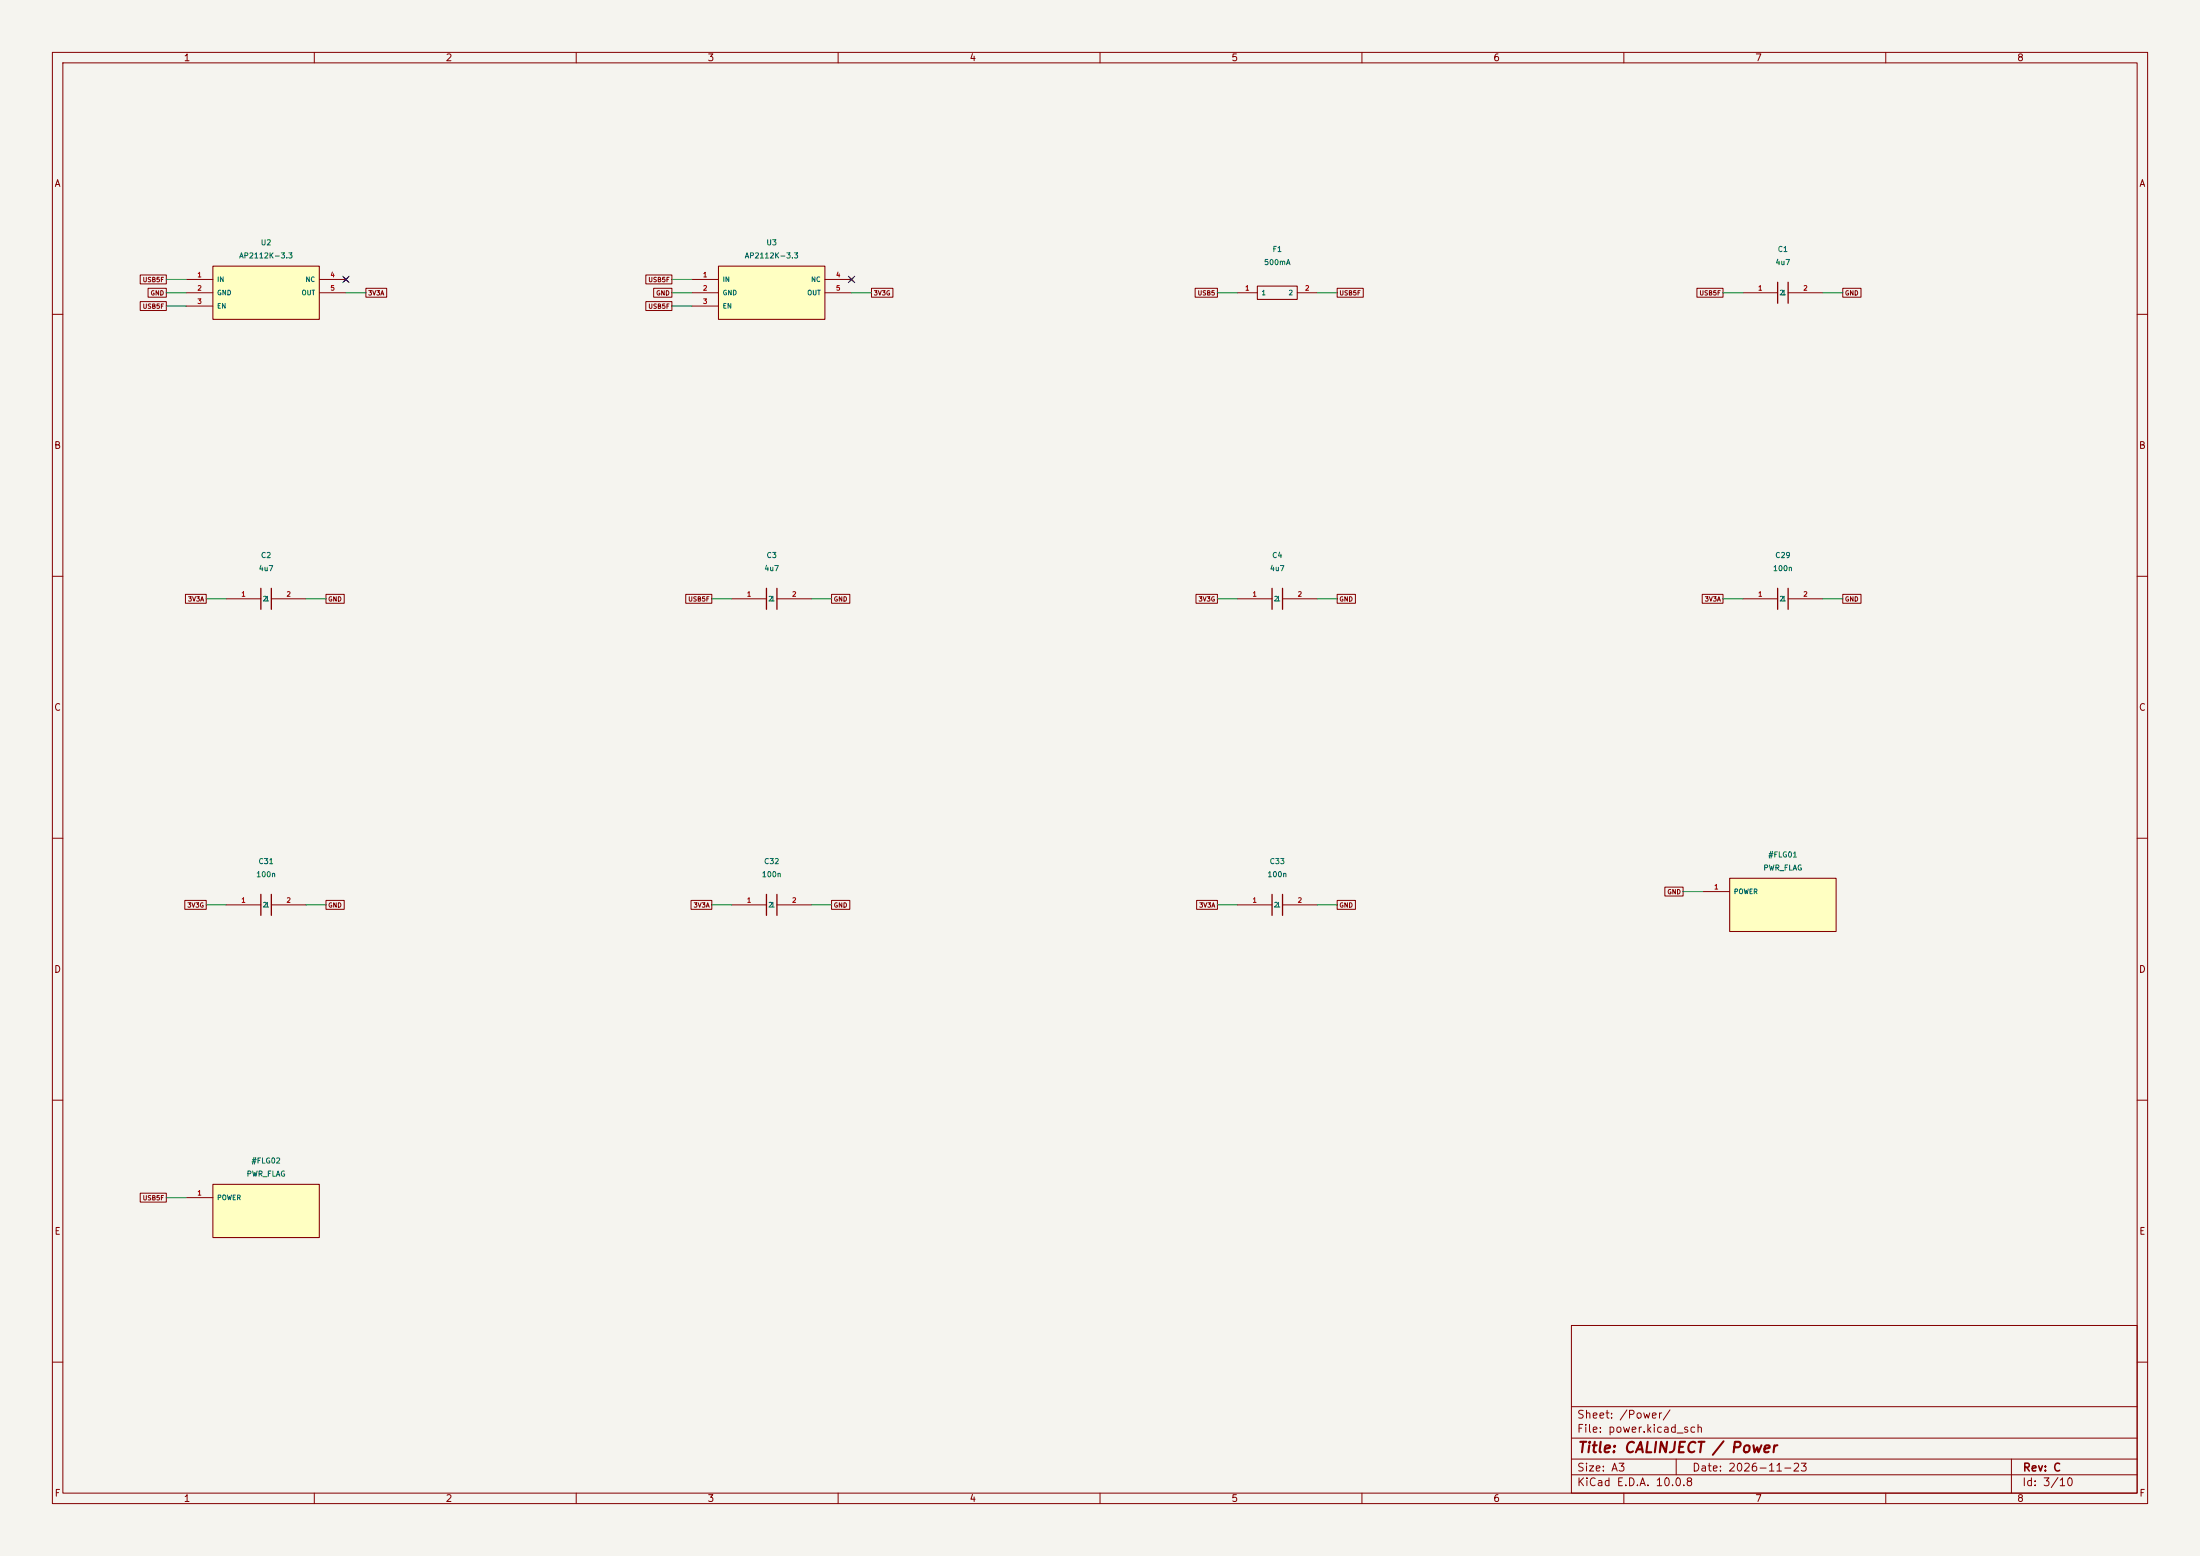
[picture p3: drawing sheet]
(kicad_sch (version 20250114) (generator "eeschema") (paper "A3") (title_block (title "CALINJECT / Power") (date "2026-11-23") (rev "C"))
(lib_symbols (symbol "Calinject:U2" (pin_names (offset 0.7)) (in_bom yes) (on_board yes)
(property "Reference" "U" (at 0 7.62 0) (effects (font (size 1.0 1.0))))
(property "Value" "AP2112K-3.3" (at 0 10.16 0) (effects (font (size 1.0 1.0))))
(symbol "U2_0_1" (rectangle (start -10.16 -5.08) (end 10.16 5.08) (stroke (width 0.2) (type default)) (fill (type background))))
(symbol "U2_1_1"
(pin power_in line (at -15.24 2.54 0) (length 5.08) (name "IN" (effects (font (size .9 .9)))) (number "1" (effects (font (size .9 .9)))))
(pin power_in line (at -15.24 0.0 0) (length 5.08) (name "GND" (effects (font (size .9 .9)))) (number "2" (effects (font (size .9 .9)))))
(pin passive line (at -15.24 -2.54 0) (length 5.08) (name "EN" (effects (font (size .9 .9)))) (number "3" (effects (font (size .9 .9)))))
(pin no_connect line (at 15.24 2.54 180) (length 5.08) (name "NC" (effects (font (size .9 .9)))) (number "4" (effects (font (size .9 .9)))))
(pin power_out line (at 15.24 0.0 180) (length 5.08) (name "OUT" (effects (font (size .9 .9)))) (number "5" (effects (font (size .9 .9)))))))
(symbol "Calinject:U3" (pin_names (offset 0.7)) (in_bom yes) (on_board yes)
(property "Reference" "U" (at 0 7.62 0) (effects (font (size 1.0 1.0))))
(property "Value" "AP2112K-3.3" (at 0 10.16 0) (effects (font (size 1.0 1.0))))
(symbol "U3_0_1" (rectangle (start -10.16 -5.08) (end 10.16 5.08) (stroke (width 0.2) (type default)) (fill (type background))))
(symbol "U3_1_1"
(pin power_in line (at -15.24 2.54 0) (length 5.08) (name "IN" (effects (font (size .9 .9)))) (number "1" (effects (font (size .9 .9)))))
(pin power_in line (at -15.24 0.0 0) (length 5.08) (name "GND" (effects (font (size .9 .9)))) (number "2" (effects (font (size .9 .9)))))
(pin passive line (at -15.24 -2.54 0) (length 5.08) (name "EN" (effects (font (size .9 .9)))) (number "3" (effects (font (size .9 .9)))))
(pin no_connect line (at 15.24 2.54 180) (length 5.08) (name "NC" (effects (font (size .9 .9)))) (number "4" (effects (font (size .9 .9)))))
(pin power_out line (at 15.24 0.0 180) (length 5.08) (name "OUT" (effects (font (size .9 .9)))) (number "5" (effects (font (size .9 .9)))))))
(symbol "Calinject:F1" (pin_names (offset 0.7)) (in_bom yes) (on_board yes)
(property "Reference" "F" (at 0 6.35 0) (effects (font (size 1.0 1.0))))
(property "Value" "500mA" (at 0 8.89 0) (effects (font (size 1.0 1.0))))
(symbol "F1_0_1" (rectangle (start -3.81 -1.27) (end 3.81 1.27) (stroke (width 0.2) (type default)) (fill (type none))))
(symbol "F1_1_1"
(pin passive line (at -7.62 0 0) (length 3.81) (name "1" (effects (font (size .9 .9)))) (number "1" (effects (font (size .9 .9)))))
(pin passive line (at 7.62 0 180) (length 3.81) (name "2" (effects (font (size .9 .9)))) (number "2" (effects (font (size .9 .9)))))))
(symbol "Calinject:C1" (pin_names (offset 0.7)) (in_bom yes) (on_board yes)
(property "Reference" "C" (at 0 6.35 0) (effects (font (size 1.0 1.0))))
(property "Value" "4u7" (at 0 8.89 0) (effects (font (size 1.0 1.0))))
(symbol "C1_0_1" (polyline (pts (xy -1 -2) (xy -1 2)) (stroke (width 0.25) (type default)) (fill (type none))) (polyline (pts (xy 1 -2) (xy 1 2)) (stroke (width 0.25) (type default)) (fill (type none))))
(symbol "C1_1_1"
(pin passive line (at -7.62 0 0) (length 6.62) (name "1" (effects (font (size .9 .9)))) (number "1" (effects (font (size .9 .9)))))
(pin passive line (at 7.62 0 180) (length 6.62) (name "2" (effects (font (size .9 .9)))) (number "2" (effects (font (size .9 .9)))))))
(symbol "Calinject:C2" (pin_names (offset 0.7)) (in_bom yes) (on_board yes)
(property "Reference" "C" (at 0 6.35 0) (effects (font (size 1.0 1.0))))
(property "Value" "4u7" (at 0 8.89 0) (effects (font (size 1.0 1.0))))
(symbol "C2_0_1" (polyline (pts (xy -1 -2) (xy -1 2)) (stroke (width 0.25) (type default)) (fill (type none))) (polyline (pts (xy 1 -2) (xy 1 2)) (stroke (width 0.25) (type default)) (fill (type none))))
(symbol "C2_1_1"
(pin passive line (at -7.62 0 0) (length 6.62) (name "1" (effects (font (size .9 .9)))) (number "1" (effects (font (size .9 .9)))))
(pin passive line (at 7.62 0 180) (length 6.62) (name "2" (effects (font (size .9 .9)))) (number "2" (effects (font (size .9 .9)))))))
(symbol "Calinject:C3" (pin_names (offset 0.7)) (in_bom yes) (on_board yes)
(property "Reference" "C" (at 0 6.35 0) (effects (font (size 1.0 1.0))))
(property "Value" "4u7" (at 0 8.89 0) (effects (font (size 1.0 1.0))))
(symbol "C3_0_1" (polyline (pts (xy -1 -2) (xy -1 2)) (stroke (width 0.25) (type default)) (fill (type none))) (polyline (pts (xy 1 -2) (xy 1 2)) (stroke (width 0.25) (type default)) (fill (type none))))
(symbol "C3_1_1"
(pin passive line (at -7.62 0 0) (length 6.62) (name "1" (effects (font (size .9 .9)))) (number "1" (effects (font (size .9 .9)))))
(pin passive line (at 7.62 0 180) (length 6.62) (name "2" (effects (font (size .9 .9)))) (number "2" (effects (font (size .9 .9)))))))
(symbol "Calinject:C4" (pin_names (offset 0.7)) (in_bom yes) (on_board yes)
(property "Reference" "C" (at 0 6.35 0) (effects (font (size 1.0 1.0))))
(property "Value" "4u7" (at 0 8.89 0) (effects (font (size 1.0 1.0))))
(symbol "C4_0_1" (polyline (pts (xy -1 -2) (xy -1 2)) (stroke (width 0.25) (type default)) (fill (type none))) (polyline (pts (xy 1 -2) (xy 1 2)) (stroke (width 0.25) (type default)) (fill (type none))))
(symbol "C4_1_1"
(pin passive line (at -7.62 0 0) (length 6.62) (name "1" (effects (font (size .9 .9)))) (number "1" (effects (font (size .9 .9)))))
(pin passive line (at 7.62 0 180) (length 6.62) (name "2" (effects (font (size .9 .9)))) (number "2" (effects (font (size .9 .9)))))))
(symbol "Calinject:C29" (pin_names (offset 0.7)) (in_bom yes) (on_board yes)
(property "Reference" "C" (at 0 6.35 0) (effects (font (size 1.0 1.0))))
(property "Value" "100n" (at 0 8.89 0) (effects (font (size 1.0 1.0))))
(symbol "C29_0_1" (polyline (pts (xy -1 -2) (xy -1 2)) (stroke (width 0.25) (type default)) (fill (type none))) (polyline (pts (xy 1 -2) (xy 1 2)) (stroke (width 0.25) (type default)) (fill (type none))))
(symbol "C29_1_1"
(pin passive line (at -7.62 0 0) (length 6.62) (name "1" (effects (font (size .9 .9)))) (number "1" (effects (font (size .9 .9)))))
(pin passive line (at 7.62 0 180) (length 6.62) (name "2" (effects (font (size .9 .9)))) (number "2" (effects (font (size .9 .9)))))))
(symbol "Calinject:C31" (pin_names (offset 0.7)) (in_bom yes) (on_board yes)
(property "Reference" "C" (at 0 6.35 0) (effects (font (size 1.0 1.0))))
(property "Value" "100n" (at 0 8.89 0) (effects (font (size 1.0 1.0))))
(symbol "C31_0_1" (polyline (pts (xy -1 -2) (xy -1 2)) (stroke (width 0.25) (type default)) (fill (type none))) (polyline (pts (xy 1 -2) (xy 1 2)) (stroke (width 0.25) (type default)) (fill (type none))))
(symbol "C31_1_1"
(pin passive line (at -7.62 0 0) (length 6.62) (name "1" (effects (font (size .9 .9)))) (number "1" (effects (font (size .9 .9)))))
(pin passive line (at 7.62 0 180) (length 6.62) (name "2" (effects (font (size .9 .9)))) (number "2" (effects (font (size .9 .9)))))))
(symbol "Calinject:C32" (pin_names (offset 0.7)) (in_bom yes) (on_board yes)
(property "Reference" "C" (at 0 6.35 0) (effects (font (size 1.0 1.0))))
(property "Value" "100n" (at 0 8.89 0) (effects (font (size 1.0 1.0))))
(symbol "C32_0_1" (polyline (pts (xy -1 -2) (xy -1 2)) (stroke (width 0.25) (type default)) (fill (type none))) (polyline (pts (xy 1 -2) (xy 1 2)) (stroke (width 0.25) (type default)) (fill (type none))))
(symbol "C32_1_1"
(pin passive line (at -7.62 0 0) (length 6.62) (name "1" (effects (font (size .9 .9)))) (number "1" (effects (font (size .9 .9)))))
(pin passive line (at 7.62 0 180) (length 6.62) (name "2" (effects (font (size .9 .9)))) (number "2" (effects (font (size .9 .9)))))))
(symbol "Calinject:C33" (pin_names (offset 0.7)) (in_bom yes) (on_board yes)
(property "Reference" "C" (at 0 6.35 0) (effects (font (size 1.0 1.0))))
(property "Value" "100n" (at 0 8.89 0) (effects (font (size 1.0 1.0))))
(symbol "C33_0_1" (polyline (pts (xy -1 -2) (xy -1 2)) (stroke (width 0.25) (type default)) (fill (type none))) (polyline (pts (xy 1 -2) (xy 1 2)) (stroke (width 0.25) (type default)) (fill (type none))))
(symbol "C33_1_1"
(pin passive line (at -7.62 0 0) (length 6.62) (name "1" (effects (font (size .9 .9)))) (number "1" (effects (font (size .9 .9)))))
(pin passive line (at 7.62 0 180) (length 6.62) (name "2" (effects (font (size .9 .9)))) (number "2" (effects (font (size .9 .9)))))))
(symbol "Calinject:#FLG01" (pin_names (offset 0.7)) (in_bom no) (on_board no)
(property "Reference" "#" (at 0 7.62 0) (effects (font (size 1.0 1.0))))
(property "Value" "PWR_FLAG" (at 0 10.16 0) (effects (font (size 1.0 1.0))))
(symbol "#FLG01_0_1" (rectangle (start -10.16 -5.08) (end 10.16 5.08) (stroke (width 0.2) (type default)) (fill (type background))))
(symbol "#FLG01_1_1"
(pin power_out line (at -15.24 2.54 0) (length 5.08) (name "POWER" (effects (font (size .9 .9)))) (number "1" (effects (font (size .9 .9)))))))
(symbol "Calinject:#FLG02" (pin_names (offset 0.7)) (in_bom no) (on_board no)
(property "Reference" "#" (at 0 7.62 0) (effects (font (size 1.0 1.0))))
(property "Value" "PWR_FLAG" (at 0 10.16 0) (effects (font (size 1.0 1.0))))
(symbol "#FLG02_0_1" (rectangle (start -10.16 -5.08) (end 10.16 5.08) (stroke (width 0.2) (type default)) (fill (type background))))
(symbol "#FLG02_1_1"
(pin power_out line (at -15.24 2.54 0) (length 5.08) (name "POWER" (effects (font (size .9 .9)))) (number "1" (effects (font (size .9 .9))))))))
(symbol (lib_id "Calinject:U2") (at 50.8 55.88 0) (unit 1) (in_bom yes) (on_board yes) (dnp no)
(property "Reference" "U2" (at 50.8 46.300000000000004 0) (effects (font (size 1 1))))
(property "Value" "AP2112K-3.3" (at 50.8 48.800000000000004 0) (effects (font (size 1 1))))
(property "Footprint" "Calinject:SOT23_5_U2" (at 50.8 62.96 0) (effects (font (size 1 1)) (hide yes)))
(pin "1")
(pin "2")
(pin "3")
(pin "4")
(pin "5"))
(wire (pts (xy 35.559999999999995 53.34) (xy 31.749999999999996 53.34)) (stroke (width 0) (type default)))
(global_label "USB5F" (shape passive) (at 31.749999999999996 53.34 0) (effects (font (size .85 .85)) (justify right)))
(wire (pts (xy 35.559999999999995 55.88) (xy 31.749999999999996 55.88)) (stroke (width 0) (type default)))
(global_label "GND" (shape passive) (at 31.749999999999996 55.88 0) (effects (font (size .85 .85)) (justify right)))
(wire (pts (xy 35.559999999999995 58.42) (xy 31.749999999999996 58.42)) (stroke (width 0) (type default)))
(global_label "USB5F" (shape passive) (at 31.749999999999996 58.42 0) (effects (font (size .85 .85)) (justify right)))
(no_connect (at 66.03999999999999 53.34))
(wire (pts (xy 66.03999999999999 55.88) (xy 69.85 55.88)) (stroke (width 0) (type default)))
(global_label "3V3A" (shape passive) (at 69.85 55.88 180) (effects (font (size .85 .85)) (justify left)))
(symbol (lib_id "Calinject:U3") (at 147.32 55.88 0) (unit 1) (in_bom yes) (on_board yes) (dnp no)
(property "Reference" "U3" (at 147.32 46.300000000000004 0) (effects (font (size 1 1))))
(property "Value" "AP2112K-3.3" (at 147.32 48.800000000000004 0) (effects (font (size 1 1))))
(property "Footprint" "Calinject:SOT23_5_U3" (at 147.32 62.96 0) (effects (font (size 1 1)) (hide yes)))
(pin "1")
(pin "2")
(pin "3")
(pin "4")
(pin "5"))
(wire (pts (xy 132.07999999999998 53.34) (xy 128.26999999999998 53.34)) (stroke (width 0) (type default)))
(global_label "USB5F" (shape passive) (at 128.26999999999998 53.34 0) (effects (font (size .85 .85)) (justify right)))
(wire (pts (xy 132.07999999999998 55.88) (xy 128.26999999999998 55.88)) (stroke (width 0) (type default)))
(global_label "GND" (shape passive) (at 128.26999999999998 55.88 0) (effects (font (size .85 .85)) (justify right)))
(wire (pts (xy 132.07999999999998 58.42) (xy 128.26999999999998 58.42)) (stroke (width 0) (type default)))
(global_label "USB5F" (shape passive) (at 128.26999999999998 58.42 0) (effects (font (size .85 .85)) (justify right)))
(no_connect (at 162.56 53.34))
(wire (pts (xy 162.56 55.88) (xy 166.37 55.88)) (stroke (width 0) (type default)))
(global_label "3V3G" (shape passive) (at 166.37 55.88 180) (effects (font (size .85 .85)) (justify left)))
(symbol (lib_id "Calinject:F1") (at 243.83999999999997 55.88 0) (unit 1) (in_bom yes) (on_board yes) (dnp no)
(property "Reference" "F1" (at 243.83999999999997 47.57 0) (effects (font (size 1 1))))
(property "Value" "500mA" (at 243.83999999999997 50.07 0) (effects (font (size 1 1))))
(property "Footprint" "Calinject:F_1206_F1" (at 243.83999999999997 61.690000000000005 0) (effects (font (size 1 1)) (hide yes)))
(pin "1")
(pin "2"))
(wire (pts (xy 236.21999999999997 55.88) (xy 232.40999999999997 55.88)) (stroke (width 0) (type default)))
(global_label "USB5" (shape passive) (at 232.40999999999997 55.88 0) (effects (font (size .85 .85)) (justify right)))
(wire (pts (xy 251.45999999999998 55.88) (xy 255.26999999999998 55.88)) (stroke (width 0) (type default)))
(global_label "USB5F" (shape passive) (at 255.26999999999998 55.88 180) (effects (font (size .85 .85)) (justify left)))
(symbol (lib_id "Calinject:C1") (at 340.36 55.88 0) (unit 1) (in_bom yes) (on_board yes) (dnp no)
(property "Reference" "C1" (at 340.36 47.57 0) (effects (font (size 1 1))))
(property "Value" "4u7" (at 340.36 50.07 0) (effects (font (size 1 1))))
(property "Footprint" "Calinject:C_0603_C1" (at 340.36 61.690000000000005 0) (effects (font (size 1 1)) (hide yes)))
(pin "1")
(pin "2"))
(wire (pts (xy 332.74 55.88) (xy 328.93 55.88)) (stroke (width 0) (type default)))
(global_label "USB5F" (shape passive) (at 328.93 55.88 0) (effects (font (size .85 .85)) (justify right)))
(wire (pts (xy 347.98 55.88) (xy 351.79 55.88)) (stroke (width 0) (type default)))
(global_label "GND" (shape passive) (at 351.79 55.88 180) (effects (font (size .85 .85)) (justify left)))
(symbol (lib_id "Calinject:C2") (at 50.8 114.30000000000001 0) (unit 1) (in_bom yes) (on_board yes) (dnp no)
(property "Reference" "C2" (at 50.8 105.99000000000001 0) (effects (font (size 1 1))))
(property "Value" "4u7" (at 50.8 108.49000000000001 0) (effects (font (size 1 1))))
(property "Footprint" "Calinject:C_0603_C2" (at 50.8 120.11000000000001 0) (effects (font (size 1 1)) (hide yes)))
(pin "1")
(pin "2"))
(wire (pts (xy 43.18 114.30000000000001) (xy 39.37 114.30000000000001)) (stroke (width 0) (type default)))
(global_label "3V3A" (shape passive) (at 39.37 114.30000000000001 0) (effects (font (size .85 .85)) (justify right)))
(wire (pts (xy 58.419999999999995 114.30000000000001) (xy 62.23 114.30000000000001)) (stroke (width 0) (type default)))
(global_label "GND" (shape passive) (at 62.23 114.30000000000001 180) (effects (font (size .85 .85)) (justify left)))
(symbol (lib_id "Calinject:C3") (at 147.32 114.30000000000001 0) (unit 1) (in_bom yes) (on_board yes) (dnp no)
(property "Reference" "C3" (at 147.32 105.99000000000001 0) (effects (font (size 1 1))))
(property "Value" "4u7" (at 147.32 108.49000000000001 0) (effects (font (size 1 1))))
(property "Footprint" "Calinject:C_0603_C3" (at 147.32 120.11000000000001 0) (effects (font (size 1 1)) (hide yes)))
(pin "1")
(pin "2"))
(wire (pts (xy 139.7 114.30000000000001) (xy 135.89 114.30000000000001)) (stroke (width 0) (type default)))
(global_label "USB5F" (shape passive) (at 135.89 114.30000000000001 0) (effects (font (size .85 .85)) (justify right)))
(wire (pts (xy 154.94 114.30000000000001) (xy 158.75 114.30000000000001)) (stroke (width 0) (type default)))
(global_label "GND" (shape passive) (at 158.75 114.30000000000001 180) (effects (font (size .85 .85)) (justify left)))
(symbol (lib_id "Calinject:C4") (at 243.83999999999997 114.30000000000001 0) (unit 1) (in_bom yes) (on_board yes) (dnp no)
(property "Reference" "C4" (at 243.83999999999997 105.99000000000001 0) (effects (font (size 1 1))))
(property "Value" "4u7" (at 243.83999999999997 108.49000000000001 0) (effects (font (size 1 1))))
(property "Footprint" "Calinject:C_0603_C4" (at 243.83999999999997 120.11000000000001 0) (effects (font (size 1 1)) (hide yes)))
(pin "1")
(pin "2"))
(wire (pts (xy 236.21999999999997 114.30000000000001) (xy 232.40999999999997 114.30000000000001)) (stroke (width 0) (type default)))
(global_label "3V3G" (shape passive) (at 232.40999999999997 114.30000000000001 0) (effects (font (size .85 .85)) (justify right)))
(wire (pts (xy 251.45999999999998 114.30000000000001) (xy 255.26999999999998 114.30000000000001)) (stroke (width 0) (type default)))
(global_label "GND" (shape passive) (at 255.26999999999998 114.30000000000001 180) (effects (font (size .85 .85)) (justify left)))
(symbol (lib_id "Calinject:C29") (at 340.36 114.30000000000001 0) (unit 1) (in_bom yes) (on_board yes) (dnp no)
(property "Reference" "C29" (at 340.36 105.99000000000001 0) (effects (font (size 1 1))))
(property "Value" "100n" (at 340.36 108.49000000000001 0) (effects (font (size 1 1))))
(property "Footprint" "Calinject:C_0603_C29" (at 340.36 120.11000000000001 0) (effects (font (size 1 1)) (hide yes)))
(pin "1")
(pin "2"))
(wire (pts (xy 332.74 114.30000000000001) (xy 328.93 114.30000000000001)) (stroke (width 0) (type default)))
(global_label "3V3A" (shape passive) (at 328.93 114.30000000000001 0) (effects (font (size .85 .85)) (justify right)))
(wire (pts (xy 347.98 114.30000000000001) (xy 351.79 114.30000000000001)) (stroke (width 0) (type default)))
(global_label "GND" (shape passive) (at 351.79 114.30000000000001 180) (effects (font (size .85 .85)) (justify left)))
(symbol (lib_id "Calinject:C31") (at 50.8 172.72 0) (unit 1) (in_bom yes) (on_board yes) (dnp no)
(property "Reference" "C31" (at 50.8 164.41 0) (effects (font (size 1 1))))
(property "Value" "100n" (at 50.8 166.91 0) (effects (font (size 1 1))))
(property "Footprint" "Calinject:C_0603_C31" (at 50.8 178.53 0) (effects (font (size 1 1)) (hide yes)))
(pin "1")
(pin "2"))
(wire (pts (xy 43.18 172.72) (xy 39.37 172.72)) (stroke (width 0) (type default)))
(global_label "3V3G" (shape passive) (at 39.37 172.72 0) (effects (font (size .85 .85)) (justify right)))
(wire (pts (xy 58.419999999999995 172.72) (xy 62.23 172.72)) (stroke (width 0) (type default)))
(global_label "GND" (shape passive) (at 62.23 172.72 180) (effects (font (size .85 .85)) (justify left)))
(symbol (lib_id "Calinject:C32") (at 147.32 172.72 0) (unit 1) (in_bom yes) (on_board yes) (dnp no)
(property "Reference" "C32" (at 147.32 164.41 0) (effects (font (size 1 1))))
(property "Value" "100n" (at 147.32 166.91 0) (effects (font (size 1 1))))
(property "Footprint" "Calinject:C_0603_C32" (at 147.32 178.53 0) (effects (font (size 1 1)) (hide yes)))
(pin "1")
(pin "2"))
(wire (pts (xy 139.7 172.72) (xy 135.89 172.72)) (stroke (width 0) (type default)))
(global_label "3V3A" (shape passive) (at 135.89 172.72 0) (effects (font (size .85 .85)) (justify right)))
(wire (pts (xy 154.94 172.72) (xy 158.75 172.72)) (stroke (width 0) (type default)))
(global_label "GND" (shape passive) (at 158.75 172.72 180) (effects (font (size .85 .85)) (justify left)))
(symbol (lib_id "Calinject:C33") (at 243.83999999999997 172.72 0) (unit 1) (in_bom yes) (on_board yes) (dnp no)
(property "Reference" "C33" (at 243.83999999999997 164.41 0) (effects (font (size 1 1))))
(property "Value" "100n" (at 243.83999999999997 166.91 0) (effects (font (size 1 1))))
(property "Footprint" "Calinject:C_0603_C33" (at 243.83999999999997 178.53 0) (effects (font (size 1 1)) (hide yes)))
(pin "1")
(pin "2"))
(wire (pts (xy 236.21999999999997 172.72) (xy 232.40999999999997 172.72)) (stroke (width 0) (type default)))
(global_label "3V3A" (shape passive) (at 232.40999999999997 172.72 0) (effects (font (size .85 .85)) (justify right)))
(wire (pts (xy 251.45999999999998 172.72) (xy 255.26999999999998 172.72)) (stroke (width 0) (type default)))
(global_label "GND" (shape passive) (at 255.26999999999998 172.72 180) (effects (font (size .85 .85)) (justify left)))
(symbol (lib_id "Calinject:#FLG01") (at 340.36 172.72 0) (unit 1) (in_bom no) (on_board no) (dnp no)
(property "Reference" "#FLG01" (at 340.36 163.14 0) (effects (font (size 1 1))))
(property "Value" "PWR_FLAG" (at 340.36 165.64 0) (effects (font (size 1 1))))
(property "Footprint" "" (at 340.36 179.8 0) (effects (font (size 1 1)) (hide yes)))
(pin "1"))
(wire (pts (xy 325.12 170.18) (xy 321.31 170.18)) (stroke (width 0) (type default)))
(global_label "GND" (shape passive) (at 321.31 170.18 0) (effects (font (size .85 .85)) (justify right)))
(symbol (lib_id "Calinject:#FLG02") (at 50.8 231.14 0) (unit 1) (in_bom no) (on_board no) (dnp no)
(property "Reference" "#FLG02" (at 50.8 221.55999999999997 0) (effects (font (size 1 1))))
(property "Value" "PWR_FLAG" (at 50.8 224.05999999999997 0) (effects (font (size 1 1))))
(property "Footprint" "" (at 50.8 238.22 0) (effects (font (size 1 1)) (hide yes)))
(pin "1"))
(wire (pts (xy 35.559999999999995 228.6) (xy 31.749999999999996 228.6)) (stroke (width 0) (type default)))
(global_label "USB5F" (shape passive) (at 31.749999999999996 228.6 0) (effects (font (size .85 .85)) (justify right))))
